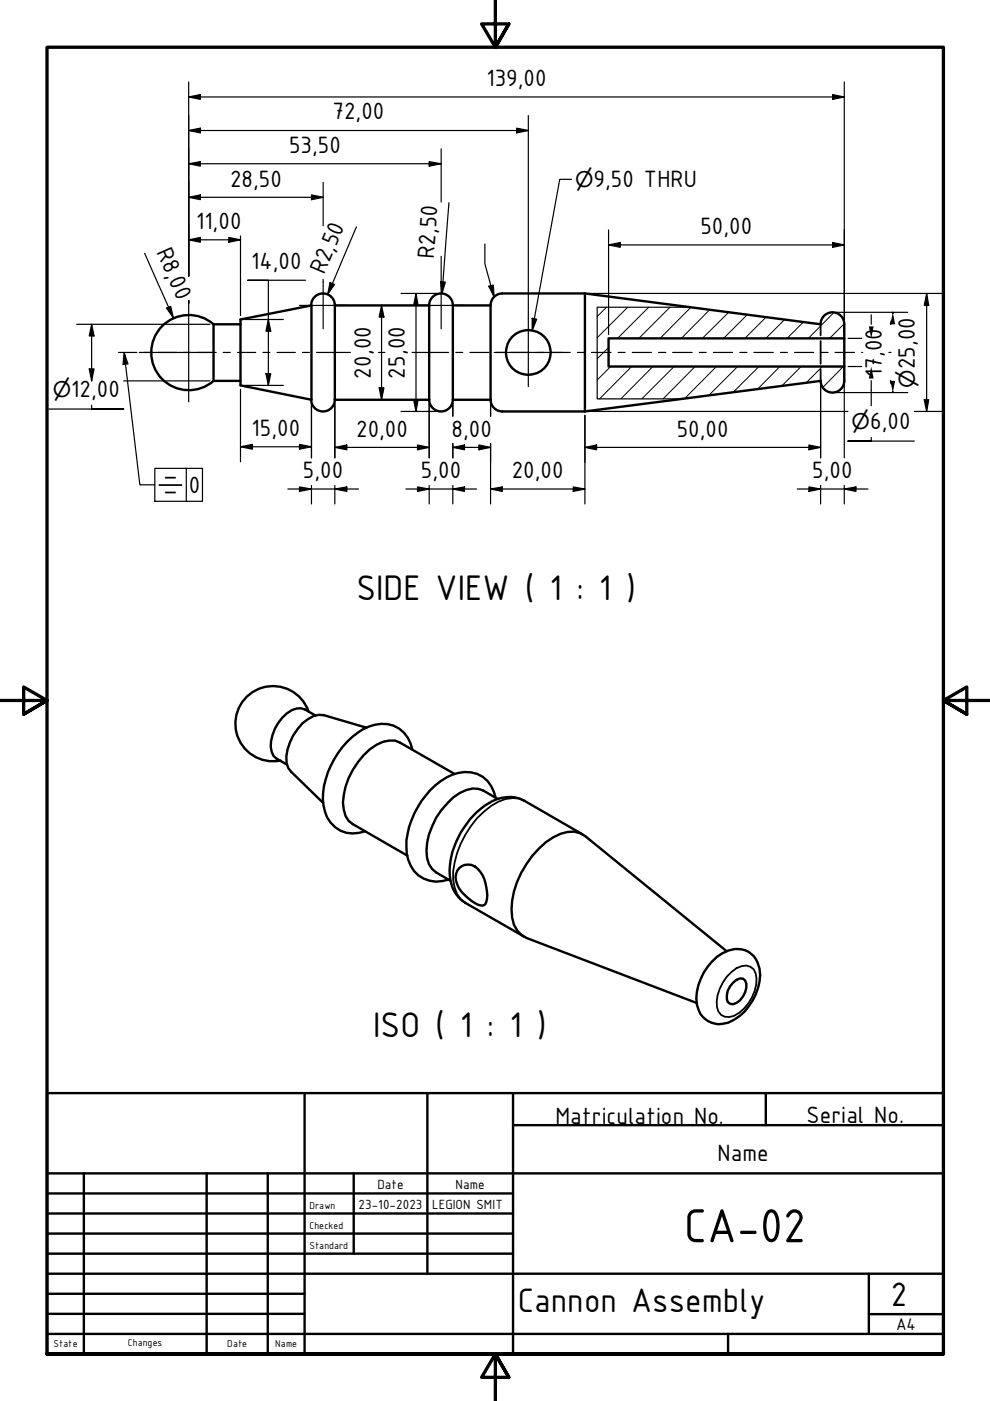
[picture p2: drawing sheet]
<svg xmlns="http://www.w3.org/2000/svg" width="210mm" height="297mm" viewBox="0 0 210 297" stroke-linecap="round" stroke-linejoin="round" font-family="sans-serif">
<!-- layer: Hatch (ISO) -->
<g fill="none" stroke="#000" stroke-width=".21">
<path d="M128.6 65.1l-2 2M129 73.7l-2.4 2.4M129.5 77.7l-2.9 2.9M133.1 65.1l-6.5 6.5M133.9 77.7l-6.8 6.9M137.5 65.1l-6.6 6.6M138.4 77.7l-6.8 6.9M142 65.1l-6.6 6.6M142.9 77.7l-6.8 6.9M146.5 65.1l-6.5 6.6M147.4 77.7l-6.8 6.9M150.5 65.6l-6 6.1"/>
<path d="M151.9 77.7l-6.7 6.8M154.5 66.2l-5.6 5.5M156.4 77.7l-6.1 6.1M158.4 66.7l-5 5M160.9 77.7l-5.5 5.5M162.4 67.2l-4.5 4.5M165.4 77.7l-4.7 4.8M166.4 67.7l-4 4M169.9 77.7l-4.1 4.1M170.4 68.2l-3.5 3.5M174.4 77.7l-3.5 3.4M176.8 66.3l-5.4 5.4"/>
<path d="M178.8 77.7l-4.3 4.4M179 68.6l-3.1 3.1"/>
</g>
<!-- layer: Break Line (ISO) -->
<path d="M146.4 65.1h-19.8v19.5h18.1" fill="none" stroke="#000" stroke-width=".25"/>
<!-- layer: Hidden (ISO) -->
<path d="M174 68.8v2.3M174 72.3v4.8M174 78.3v2.5" fill="none" stroke="#000" stroke-width=".38"/>
<!-- layer: Visible (ISO) -->
<g fill="none" stroke="#000" stroke-width=".51">
<path d="M45.3 68.8a8 8 0 0 0-11 .4 8 8 0 0 0 0 11.1 8 8 0 0 0 11 .4M51 68.8h-5.7v12h5.7M51 67.7l15-2.9v20l-15-3.1zM66 64.7a2.51 2.51 0 0 1 2.5-2.5 2.51 2.51 0 0 1 2.5 2.5M71 64.8h20v20h-20zM91 64.7a2.51 2.51 0 0 1 2.5-2.5 2.51 2.51 0 0 1 2.5 2.5M96 64.8h8v20h-8zM106.5 62.2h17.5M106.5 62.2a2.51 2.51 0 0 0-2.5 2.5M124 62.2l50 6.5a2.51 2.51 0 0 1 2.5-2.5 2.51 2.51 0 0 1 2.5 2.6v2.9h-50v6h50v3.1M124 62.2v25M179 71.7v6"/>
<path d="M66 84.7a2.51 2.51 0 0 0 2.5 2.5 2.51 2.51 0 0 0 2.5-2.5M91 84.7a2.51 2.51 0 0 0 2.5 2.5 2.51 2.51 0 0 0 2.5-2.5M104 84.7a2.51 2.51 0 0 0 2.5 2.5M106.5 87.2h17.5M174 80.7a2.51 2.51 0 0 0 2.5 2.5 2.51 2.51 0 0 0 2.5-2.5M174 80.8l-50 6.4M65.4 150.9a8 8 0 0 0-9.7-5.1 8 8 0 0 0-5.6 9.5 8 8 0 0 0 9.4 5.9M66.9 151.7l-2.3-1.3a3.6 3.6 0 0 0-3.8 .8 8.8 8.8 0 0 0-3.2 8.2l.4 .9 .6 .5 2.2 1.3M77.7 154.3l-9.1-2.7a5.1 5.1 0 0 0-4.5 1.7 11.1 11.1 0 0 0-3.3 8.4l.3 1.1 .6 .8 6.8 6.6M87.4 158.9a6.5 6.5 0 0 0-9.2-4.9 17.5 17.5 0 0 0-9.5 12.5 9.7 9.7 0 0 0 1.4 7.9 6.2 6.2 0 0 0 7.3 1.9M96.3 164.1l-11.5-6.6a5.2 5.2 0 0 0-5 .4 15.9 15.9 0 0 0-7.1 12.3 5 5 0 0 0 2.1 4.5l11.6 6.7M105.1 169.1a6.4 6.4 0 0 0-9.2-4.8 17.4 17.4 0 0 0-9.7 15.3 6.7 6.7 0 0 0 6.3 7.3l2.6-.4"/>
<path d="M105.5 169.4l-3-1.8a5 5 0 0 0-5 .5 15 15 0 0 0-6.9 13.8l.3 1.3 .7 1.1 .9 .7 3 1.7M123.5 176.9l-12.3-7.1a7.8 7.8 0 0 0-8.4 1 18.1 18.1 0 0 0-7.4 14.9 7.1 7.1 0 0 0 3.3 5.7l12.4 7.2M97.3 184.1a2.87 2.87 0 0 1 4.5 .7 8.4 8.4 0 0 1 1.1 6.8 1.23 1.23 0 0 1-1.7 .2l-.6-.4a7.4 7.4 0 0 1-4-5.4l.4-1.4zM150.9 203.9a6.9 6.9 0 0 1 7.1-2.4 5.6 5.6 0 0 1 3 6.6 11.8 11.8 0 0 1-6.6 8.7 5 5 0 0 1-6.8-5.2 12.3 12.3 0 0 1 3.3-7.7zM154.1 201.7l-30-24.4a5.1 5.1 0 0 0-5.2-.5 18.1 18.1 0 0 0-9.3 10.3 14.1 14.1 0 0 0-.6 9l.7 1.2 .9 .9 1 .7 36.1 13.7M155.4 208.3l.7-.5 .8-.4 .6 .1a2.2 2.2 0 0 1 .5 2.9 3.8 3.8 0 0 1-2.6 2.5l-.6-.1-.5-.3a3.8 3.8 0 0 1 1.1-4.2z"/>
<circle cx="112" cy="74.7" r="4.8"/>
</g>
<!-- layer: Visible Narrow (ISO) -->
<path d="M111.2 169.8a6.1 6.1 0 0 0-5.5 .2 19.3 19.3 0 0 0-9.6 16.5 6 6 0 0 0 2.6 4.9M154.1 207.1a5.4 5.4 0 0 1 4.1-2.4 2.44 2.44 0 0 1 2.2 2.7 9.1 9.1 0 0 1-4.8 8 2.44 2.44 0 0 1-3.6-1.9 8.5 8.5 0 0 1 2.1-6.4z" fill="none" stroke="#000" stroke-width=".38"/>
<!-- layer: Border (ISO) -->
<path d="M105 0v10l-2.9-4.9h5.8l-2.9 4.9 2.9-4.9M0 148.5h10l-5-2.8v5.7l5-2.9-5 2.9M210 148.5h-10l5-2.8v5.7l-5-2.9 5 2.9M10 287.1v-277.1h190v277.1h-190h190M107.9 292l-2.9-4.9 2.9 4.9h-5.8l2.9-4.9v9.9" fill="none" stroke="#000" stroke-width=".7"/>
<!-- layer: Title (ISO) -->
<g fill="none" stroke="#000" stroke-width=".51">
<path d="M10 231.8h190v55.3h-190zM64.6 231.8v55.3M90.6 231.8v38.3M108.8 238.6h91.2M108.8 231.8v55.3M162.4 231.8v6.8M10 253h98.8M10 257.3h98.8M10 248.8h190M17.8 248.8v38.3M43.8 248.8v38.3M56.8 248.8v38.3"/>
<path d="M75 248.8v17M10 261.5h98.8M10 265.8h98.8M10 270.1h190M10 274.3h54.6M10 278.6h54.6M184.2 278.6h15.8M184.2 270.1v12.7M10 282.8h190M154.4 282.8v4.3"/>
</g>
<!-- layer: Dimension (ISO) -->
<g fill="none" stroke="#000" stroke-width=".25">
<path d="M40 17.4v41.1M179 17.4v53.5M40 34.7l2.5-.4v.9zM40 27.7l2.5-.5v1zM40 20.6l2.5-.5v1zM40 34.7h53.5M40 27.7h72M40 20.6h139M68.5 38.7v9.2M91 34.3l2.5 .4-2.5 .5zM93.5 31.5v11.3M109.5 27.2l2.5 .5-2.5 .5z"/>
<path d="M112 24.5v43M176.5 20.1l2.5 .5-2.5 .5zM30.7 53.7l6.1 13.7M40 50.8l2.5-.5v1.1zM40 41.8l2.5-.5v1zM40 50.8h11M40 41.8h28.5M48.5 50.3l2.5 .5-2.5 .6zM51 50v16.9M64.8 59.4h-12.3h4.4v22.3M66 41.3l2.5 .5-2.5 .5zM68.5 59.2v.5"/>
<path d="M70 59.9l.9 .4-1.4 2.1zM75.6 48.1l-6.1 14.3M93.4 59.7l1 .1-.7 2.4zM93.5 54.3v5.4M95.2 43l-1.5 19.2M129 51.9l2.5-.5v1zM129 51.9h50M129 48.8v22.1M176.5 51.4l2.5 .5-2.5 .5zM16.3 68.8h23.6M18.9 78.2h1l-.5 2.6zM19.4 68.8l.5 2.4h-1z"/>
<path d="M19.4 68.8v12M35.3 65.3l.9-.4 .6 2.5zM40 63.7v.5M40.1 68.8h4.4M51.8 67.7h8.3M56.4 79.2h1l-.5 2.5zM56.9 67.7l.5 2.5h-1zM80.9 64.8l.5 2.4h-1zM80.9 64.8v20M85 62.2h7.7M88.2 62.2l.4 2.6h-.9zM88.2 62.2v25"/>
<path d="M124.8 62.2h74.8M177.3 66.2h15.2M179 78.5v18.6M179.8 77.7h2.9M179.8 71.7h2.9M184.7 66.7v2.1M188.9 68.1l-.1 .7h.1M189.3 66.2l-.1 .3M196.5 62.2l.4 2.6h-.9zM196.5 62.2v25M19.4 85.9v.8h6.8h-15.8M26.2 80.8h13.7"/>
<path d="M40.1 80.8h4.4M51 94.7l2.5-.5v1zM51 94.7h15M51 82.5v15.4M51.8 81.7h8.3M63.5 94.2l2.5 .5-2.5 .5zM66 85.5v11.6M71 94.9l2.5-.6v1.1zM71 85.5v11.6M71 94.9h20M80.4 82.2h1l-.5 2.6zM85 87.2h7.7"/>
<path d="M87.7 84.8h.9l-.4 2.4zM88.5 94.3l2.5 .6-2.5 .5zM91 85.5v11.6M96 94.9l2.5-.6v1.1zM96 94.9h8M96 85.5v2.8M96 94v3.1M101.5 94.3l2.5 .6-2.5 .5zM104 85.5v2.8M104 94v12.9M124 94.9l2.5-.6v1.1zM124 94.9h50"/>
<path d="M124 88.1v18.8M124.8 87.2h55M171.5 94.3l2.5 .6-2.5 .5zM174 81.5v15.6M177.3 83.2h15.2M184.7 92.8v.7h-4.9h14.1M184.7 80.7v5.3M188.9 80.8h-.1l.1 .6M189.2 83l.1 .2M193.9 87.2h5.7M196 84.8h.9l-.4 2.4zM61 103.7h15"/>
<path d="M63.5 103.2l2.5 .5-2.5 .5zM66 102.9v4M71 103.7l2.5-.5v1zM71 102.9v4M86 103.7h15M88.5 103.2l2.5 .5-2.5 .5zM91 102.9v4M96 103.7l2.5-.5v1zM96 102.9v4M104 103.7l2.5-.5v1zM104 103.7h20M121.5 103.2l2.5 .5-2.5 .5z"/>
<path d="M169 103.7h15M171.5 103.2l2.5 .5-2.5 .5zM174 102.9v4M179 103.7l2.5-.5v1zM179 102.9v4"/>
</g>
<g fill="#000">
<path d="M40 34.7l2.5-.4v.9zM40 27.7l2.5-.5v1zM40 20.6l2.5-.5v1zM91 34.3l2.5 .4-2.5 .5zM109.5 27.2l2.5 .5-2.5 .5zM176.5 20.1l2.5 .5-2.5 .5zM40 50.8l2.5-.5v1.1zM40 41.8l2.5-.5v1zM48.5 50.3l2.5 .5-2.5 .6zM66 41.3l2.5 .5-2.5 .5zM70 59.9l.9 .4-1.4 2.1zM93.4 59.7l1 .1-.7 2.4z"/>
<path d="M129 51.9l2.5-.5v1zM176.5 51.4l2.5 .5-2.5 .5zM18.9 78.2h1l-.5 2.6zM19.4 68.8l.5 2.4h-1zM35.3 65.3l.9-.4 .6 2.5zM56.4 79.2h1l-.5 2.5zM56.9 67.7l.5 2.5h-1zM80.9 64.8l.5 2.4h-1zM88.2 62.2l.4 2.6h-.9zM184.2 69.2h1l-.5 2.5zM189.3 66.2l.5 2.6h-1zM196.5 62.2l.4 2.6h-.9z"/>
<path d="M51 94.7l2.5-.5v1zM63.5 94.2l2.5 .5-2.5 .5zM71 94.9l2.5-.6v1.1zM80.4 82.2h1l-.5 2.6zM87.7 84.8h.9l-.4 2.4zM88.5 94.3l2.5 .6-2.5 .5zM96 94.9l2.5-.6v1.1zM101.5 94.3l2.5 .6-2.5 .5zM124 94.9l2.5-.6v1.1zM171.5 94.3l2.5 .6-2.5 .5zM184.7 77.7l.5 2.5h-1zM188.8 80.8h1l-.5 2.4z"/>
<path d="M196 84.8h.9l-.4 2.4zM63.5 103.2l2.5 .5-2.5 .5zM71 103.7l2.5-.5v1zM88.5 103.2l2.5 .5-2.5 .5zM96 103.7l2.5-.5v1zM104 103.7l2.5-.5v1zM121.5 103.2l2.5 .5-2.5 .5zM171.5 103.2l2.5 .5-2.5 .5zM179 103.7l2.5-.5v1z"/>
</g>
<!-- layer: Center Mark (ISO) -->
<path d="M68.5 59.7v10M93.5 59.7v10M29.5 74.7h15.5M40 64.2v21M63.5 64.8h10M88.5 64.8h10M104.8 74.7h14.5M112 67.5v14.5" fill="none" stroke="#000" stroke-width=".25"/>
<!-- layer: Centerline (ISO) -->
<g fill="none" stroke="#000" stroke-width=".25">
<path d="M25.1 74.7h3.9M30.5 74.7h1.6M33.5 74.7h4M38.9 74.7h1.5M41.9 74.7h3.9M47.3 74.7h1.5M50.4 74.7h3.8M55.8 74.7h1.4M58.7 74.7h3.9M64.1 74.7h1.5M67.1 74.7h7.2M80.3 74.7h1.3"/>
<path d="M87.4 74.7h7.7M96.6 74.7h1.5M99.6 74.7h4.1M105.2 74.7h1.5M108.2 74.7h4.1M113.9 74.7h1.4M116.8 74.7h4.1M122.4 74.7h1.6M125.4 74.7h4.1M131.1 74.7h1.4M134 74.7h4.1M139.6 74.7h1.6"/>
<path d="M142.6 74.7h4.1M148.3 74.7h1.4M151.3 74.7h4M156.8 74.7h1.6M159.8 74.7h4.2M165.5 74.7h1.4M168.5 74.7h4M174.1 74.7h1.5M177 74.7h4.2M182.7 74.7h.1M188.5 74.7h.4"/>
</g>
<!-- layer: Symbol (ISO) -->
<path d="M121.2 38h-2.5l-5.9 32.1M102.8 51.7v4.2l2 7.1M26.3 74.9l-.2 2.4 1-.2-.7-2.2 3.3 27.9h3.1M103.6 60.7l1-.3 .2 2.6zM112.8 67.5l1 .2-1 2.4zM32.8 99.3h10.1v7h-10.1zM39.5 99.3v7" fill="none" stroke="#000" stroke-width=".25"/>
<path d="M26.4 74.7l.7 2.4-1 .2zM103.6 60.7l1-.3 .2 2.6zM112.8 67.5l1 .2-1 2.4z" fill="#000"/>
<text font-size="10.9" x="145" y="263.4">CA-02</text>
<g font-size="8.1">
<text x="75.6" y="127.1">SIDE VIEW ( 1 : 1 )</text>
<text x="79.1" y="219.9">ISO ( 1 : 1 )</text>
</g>
<g font-size="7.7">
<text x="109.8" y="278.2">Cannon Assembly</text>
<text x="188.8" y="276.8">2</text>
</g>
<g font-size="5.4">
<text x="103.1" y="18.3">139,00</text>
<text x="70.5" y="25.3">72,00</text>
<text x="61.3" y="32.4">53,50</text>
<text x="48.8" y="39.5">28,50</text>
<text x="125.9" y="39.7">9,50 THRU</text>
<text x="33.1" y="53.5" transform="rotate(66 33.1 53.5)">R8,00</text>
<text x="41.6" y="48.6">11,00</text>
<text x="148.5" y="49.6">50,00</text>
<text x="53.3" y="57.1">14,00</text>
<text x="68.7" y="58.4" transform="rotate(-67 68.7 58.4)">R2,50</text>
<text x="91.9" y="54.9" transform="rotate(-86 91.9 54.9)">R2,50</text>
<text x="78.6" y="80.2" transform="rotate(-90 78.6 80.2)">20,00</text>
<text x="85.9" y="80.2" transform="rotate(-90 85.9 80.2)">25,00</text>
<text x="186.9" y="79.9" transform="rotate(-90 186.9 79.9)">17,00</text>
<text x="194" y="78.3" transform="rotate(-90 194 78.3)">25,00</text>
<text x="15.1" y="84.2">12,00</text>
<text x="53.3" y="92.4">15,00</text>
<text x="75.5" y="92.6">20,00</text>
<text x="95.8" y="92.6">8,00</text>
<text x="143.5" y="92.6">50,00</text>
<text x="184.5" y="91">6,00</text>
<text x="64.2" y="101.4">5,00</text>
<text x="89.2" y="101.4">5,00</text>
<text x="108.5" y="101.4">20,00</text>
<text x="172.2" y="101.4">5,00</text>
<text x="40" y="104.6">0</text>
<text x="117.8" y="238.2">Matriculation No.</text>
<text x="171" y="238.1">Serial No.</text>
<text x="152.1" y="246.1">Name</text>
</g>
<g font-size="4.6">
<text x="122" y="39.7">⌀</text>
<text x="194" y="82.2" transform="rotate(-90 194 82.2)">⌀</text>
<text x="11.2" y="84.2">⌀</text>
<text x="180.5" y="91">⌀</text>
<text x="33.3" y="104.5">⌯</text>
</g>
<text font-size="3.9" x="190" y="282">A4</text>
<g font-size="3">
<text x="76" y="256.3">23-10-2023</text>
<text x="80" y="252">Date</text>
<text x="91.6" y="256.3">LEGION SMIT</text>
<text x="96.6" y="252">Name</text>
</g>
<g font-size="2.3">
<text x="65.6" y="256.3">Drawn</text>
<text x="65.6" y="260.5">Checked</text>
<text x="65.6" y="264.8">Standard</text>
<text x="11.4" y="285.7">State</text>
<text x="27.1" y="285.4">Changes</text>
<text x="48.2" y="285.7">Date</text>
<text x="58.4" y="285.7">Name</text>
</g>
</svg>
